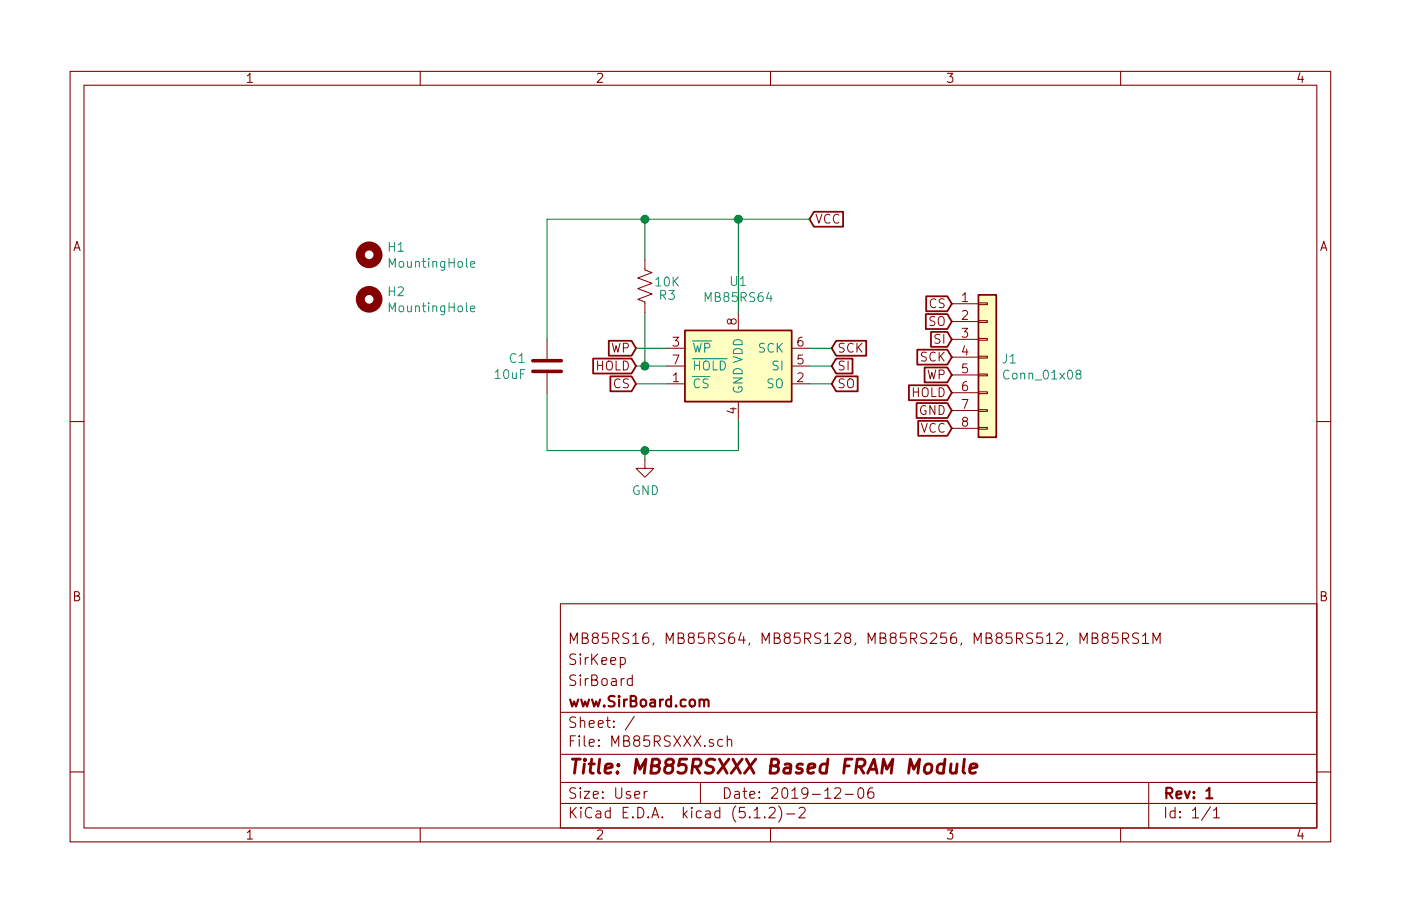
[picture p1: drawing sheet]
EESchema Schematic File Version 4
LIBS:MB85RSXXX-cache
EELAYER 29 0
EELAYER END
$Descr User 7874 5118
encoding utf-8
Sheet 1 1
Title "MB85RSXXX Based FRAM Module"
Date "2019-12-06"
Rev "1"
Comp "www.SirBoard.com"
Comment1 "SirBoard"
Comment2 "SirKeep"
Comment3 "MB85RS16, MB85RS64, MB85RS128, MB85RS256, MB85RS512, MB85RS1M"
Comment4 ""
$EndDescr
$Comp
L Device:C C1
U 1 1
P 3075 2050
F 0 "C1" H 3190 2095 50  0000 L CNN
F 1 "10uF" H 3190 2005 50  0000 L CNN
F 2 "Capacitor_SMD:C_0805_2012Metric" H 3113 1900 50  0001 C CNN
F 3 "~" H 3075 2050 50  0001 C CNN
F 4 "C95841" H 3075 2050 50  0001 C CNN "Part"
	1    3075 2050
	-1   0    0    -1  
$EndComp
Wire Wire Line
	3075 1900 3075 1225
Wire Wire Line
	3075 2200 3075 2525
$Comp
L Mechanical:MountingHole H1
U 1 1
P 2075 1425
F 0 "H1" H 2175 1470 50  0000 L CNN
F 1 "MountingHole" H 2175 1380 50  0000 L CNN
F 2 "SirBoardLibrary:MountingHole_M2.5_SirBoard" H 2075 1425 50  0001 C CNN
F 3 "~" H 2075 1425 50  0001 C CNN
	1    2075 1425
	1    0    0    -1  
$EndComp
$Comp
L Mechanical:MountingHole H2
U 1 1
P 2075 1675
F 0 "H2" H 2175 1720 50  0000 L CNN
F 1 "MountingHole" H 2175 1630 50  0000 L CNN
F 2 "SirBoardLibrary:MountingHole_M2.5_SirBoard" H 2075 1675 50  0001 C CNN
F 3 "~" H 2075 1675 50  0001 C CNN
	1    2075 1675
	1    0    0    -1  
$EndComp
Text GLabel 4550 1225 2    50   Input ~ 0
VCC
Wire Wire Line
	3625 2525 3625 2575
$Comp
L power:GND #PWR0101
U 1 1
P 3625 2575
F 0 "#PWR0101" H 3625 2325 50  0001 C CNN
F 1 "GND" H 3629 2403 50  0000 C CNN
F 2 "" H 3625 2575 50  0001 C CNN
F 3 "" H 3625 2575 50  0001 C CNN
	1    3625 2575
	1    0    0    -1  
$EndComp
$Comp
L Memory_NVRAM:MB85RS64 U1
U 1 1
P 4150 2050
F 0 "U1" H 4150 2528 50  0000 C CNN
F 1 "MB85RS64" H 4150 2438 50  0000 C CNN
F 2 "Package_SO:SOIC-8_3.9x4.9mm_P1.27mm" H 3800 2000 50  0001 C CNN
F 3 "http://www.fujitsu.com/downloads/MICRO/fme/fram/datasheet-MB85RS64.pdf" H 3800 2000 50  0001 C CNN
F 4 "C38647; C8741; C126732; C8742; C93052; C126733" H 4150 2050 50  0001 C CNN "Part"
	1    4150 2050
	1    0    0    -1  
$EndComp
Wire Wire Line
	3625 1450 3625 1225
Wire Wire Line
	3625 1750 3625 2050
$Comp
L Device:R_US R3
U 1 1
P 3625 1600
F 0 "R3" H 3700 1550 50  0000 L CNN
F 1 "10K" H 3675 1625 50  0000 L CNN
F 2 "Resistor_SMD:R_0603_1608Metric" V 3665 1590 50  0001 C CNN
F 3 "~" H 3625 1600 50  0001 C CNN
F 4 "C99198" H 3625 1600 50  0001 C CNN "Part"
	1    3625 1600
	1    0    0    -1  
$EndComp
Connection ~ 3625 1225
Wire Wire Line
	3625 1225 4150 1225
Wire Wire Line
	3625 2050 3750 2050
Wire Wire Line
	3075 1225 3625 1225
Text GLabel 3575 2050 0    50   Input ~ 0
HOLD
Text GLabel 3575 1950 0    50   Input ~ 0
WP
Text GLabel 3575 2150 0    50   Input ~ 0
CS
Wire Wire Line
	3575 2050 3625 2050
Connection ~ 3625 2050
Wire Wire Line
	3575 1950 3750 1950
Wire Wire Line
	3575 2150 3750 2150
Wire Wire Line
	4150 2350 4150 2525
Wire Wire Line
	4150 1750 4150 1225
Connection ~ 4150 1225
Wire Wire Line
	4675 1950 4550 1950
Wire Wire Line
	4550 2050 4675 2050
Wire Wire Line
	4675 2150 4550 2150
Wire Wire Line
	4150 1225 4550 1225
$Comp
L Connector_Generic:Conn_01x08 J1
U 1 1
P 5550 2000
F 0 "J1" H 5629 1992 50  0000 L CNN
F 1 "Conn_01x08" H 5629 1902 50  0000 L CNN
F 2 "Connector_PinHeader_2.54mm:PinHeader_1x08_P2.54mm_Vertical" H 5550 2000 50  0001 C CNN
F 3 "~" H 5550 2000 50  0001 C CNN
	1    5550 2000
	1    0    0    -1  
$EndComp
Text GLabel 4675 2150 2    50   Input ~ 0
SO
Text GLabel 4675 2050 2    50   Input ~ 0
SI
Text GLabel 4675 1950 2    50   Input ~ 0
SCK
Text GLabel 5350 1800 0    50   Input ~ 0
SO
Text GLabel 5350 1900 0    50   Input ~ 0
SI
Text GLabel 5350 2000 0    50   Input ~ 0
SCK
Text GLabel 5350 2200 0    50   Input ~ 0
HOLD
Text GLabel 5350 2100 0    50   Input ~ 0
WP
Text GLabel 5350 1700 0    50   Input ~ 0
CS
Text GLabel 5350 2400 0    50   Input ~ 0
VCC
Text GLabel 5350 2300 0    50   Input ~ 0
GND
Wire Wire Line
	3075 2525 3625 2525
Connection ~ 3625 2525
Wire Wire Line
	3625 2525 4150 2525
$EndSCHEMATC
